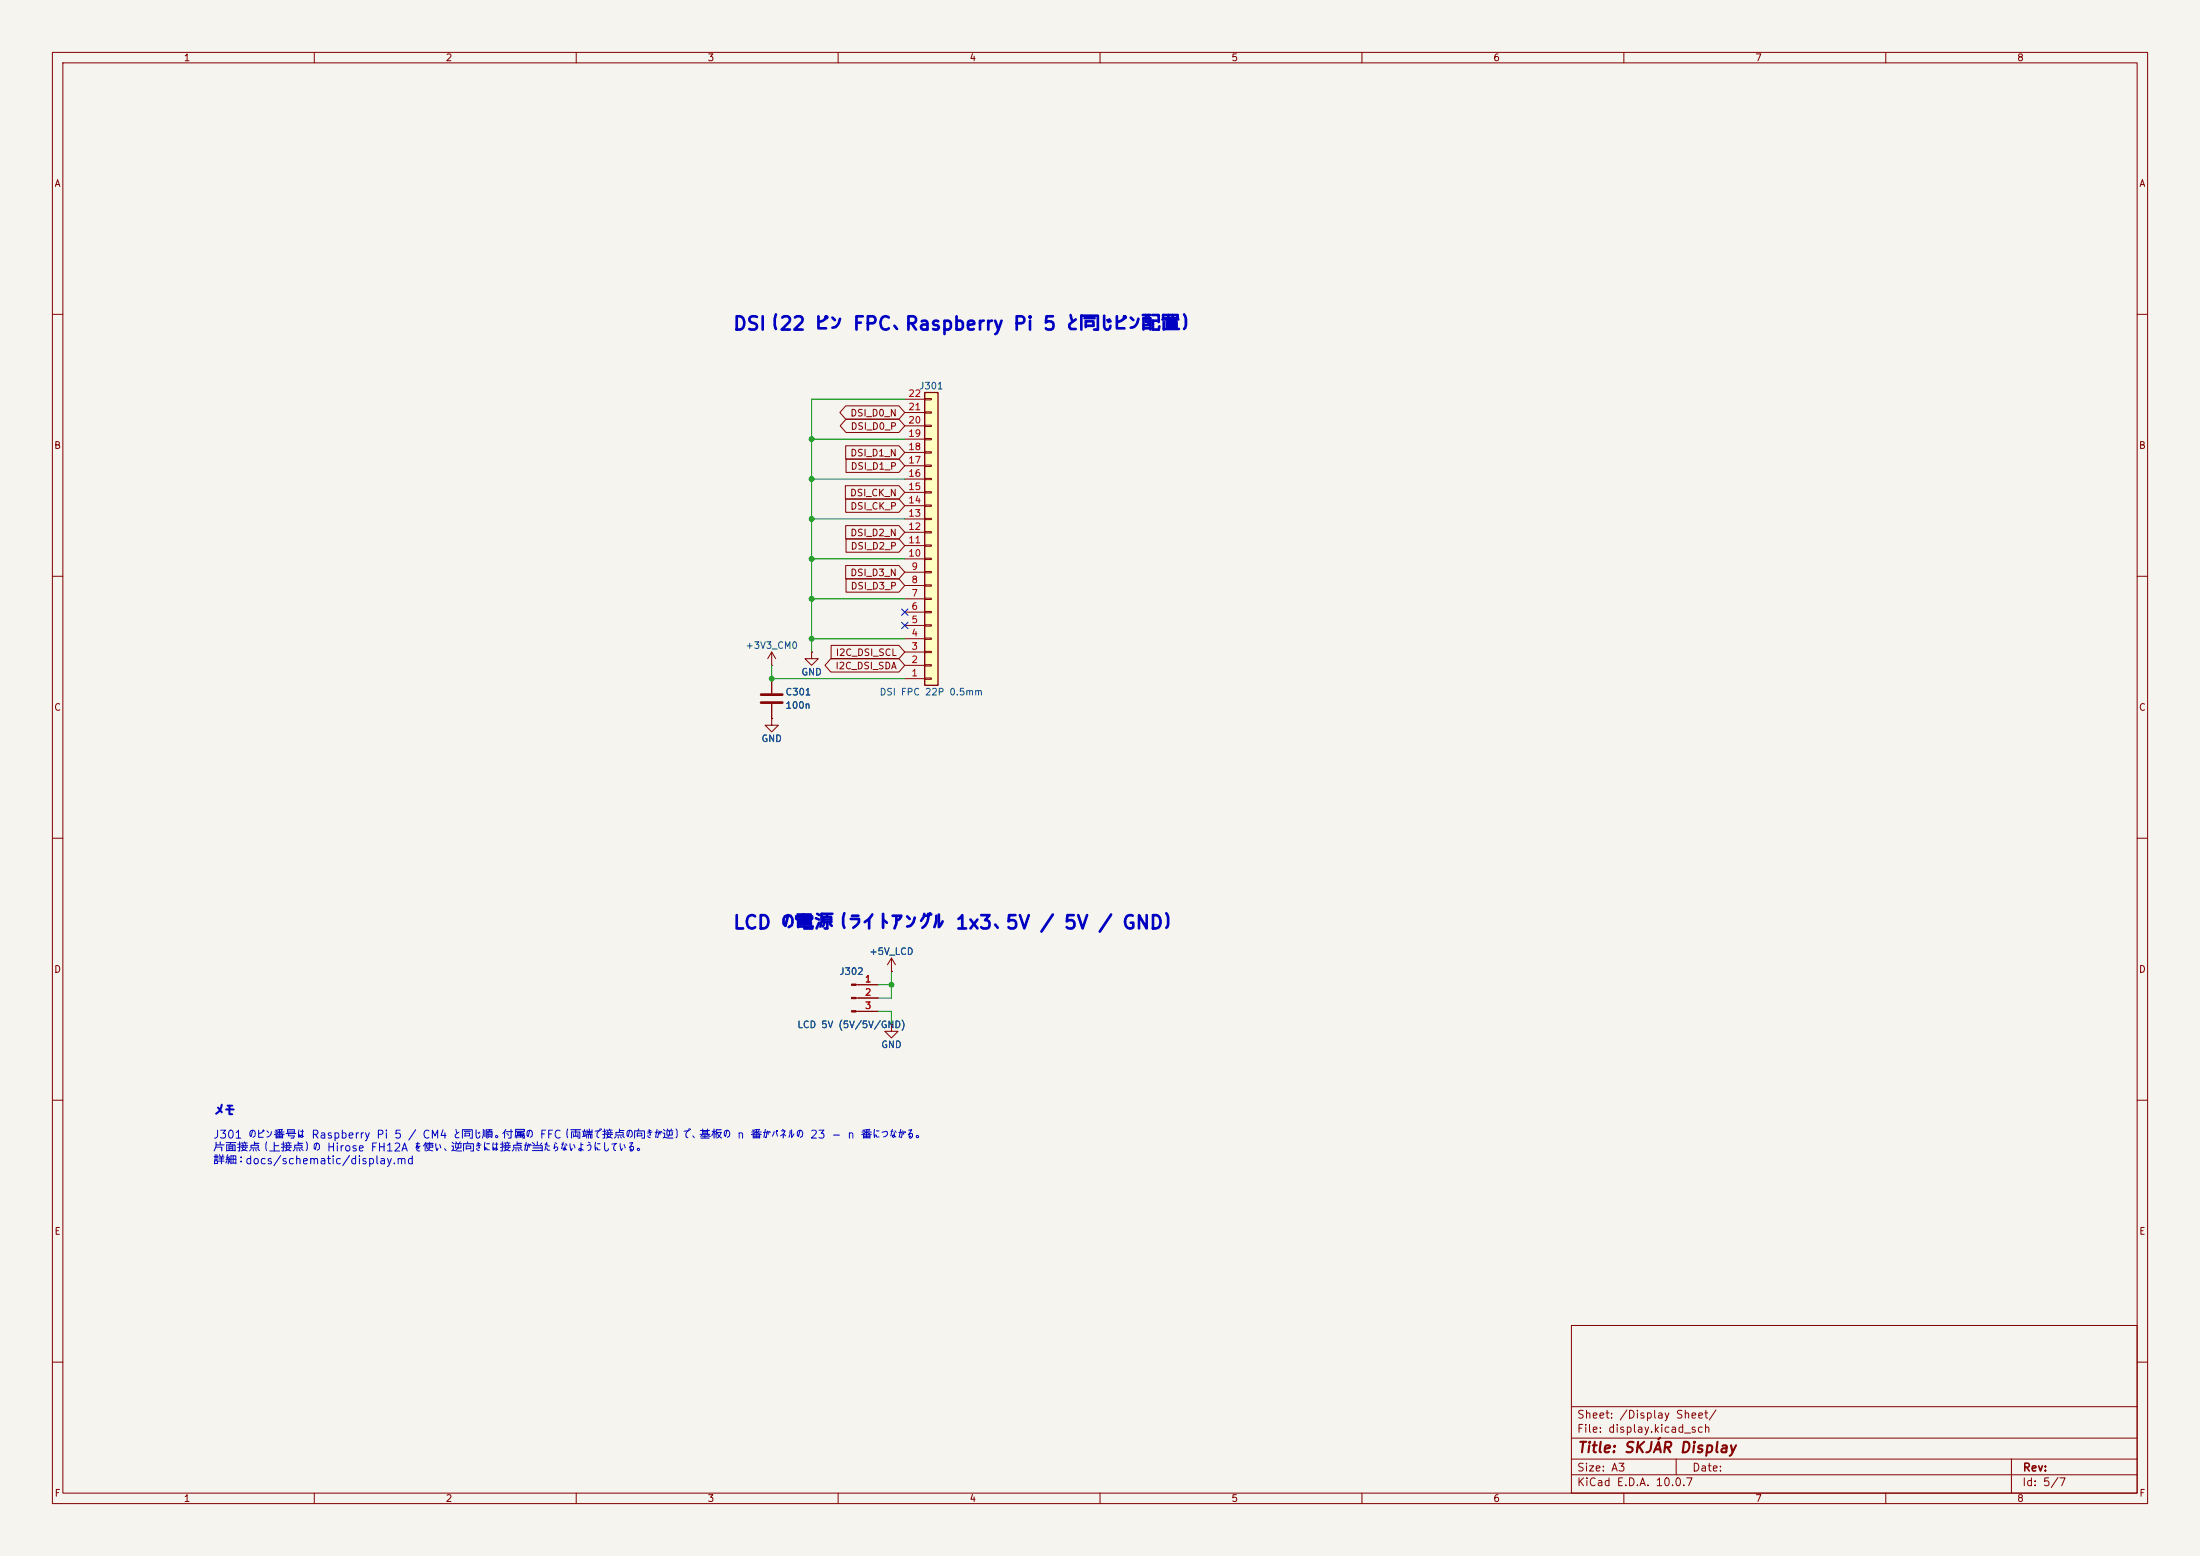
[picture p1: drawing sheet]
<svg xmlns="http://www.w3.org/2000/svg" width="420mm" height="297mm" viewBox="0 0 420 297" stroke-linecap="round" stroke-linejoin="round" font-family="sans-serif">
<path d="M0 0h420v297h-420z" fill="#f5f4ef" stroke="#f5f4ef" stroke-width=".19"/>
<g fill="none" stroke="#840000" stroke-width=".19">
<path d="M10 10h400v277h-400zM12 12h396v273h-396zM60 10v2M110 10v2M160 10v2M210 10v2M260 10v2M310 10v2M360 10v2M10 60h2M408 60h2M10 110h2"/>
<path d="M408 110h2M154.9 124.5v1.2h1.3l-1.3 1.3-1.2-1.3h1.2M154.9 124.5h.1M10 160h2M408 160h2M163.4 188h4.2M163.4 190.5h4.2M163.4 193h4.2M170.2 185.4h.1M170.2 195.6v1.3h1.2l-1.2 1.2-1.3-1.2h1.3M170.2 195.6h.1M170.2 182.9l-.8 1.3"/>
<path d="M170.2 182.9l.7 1.3M170.2 182.9v2.5M10 210h2M408 210h2M300 253h108v32h-108zM10 260h2M300 278.5h108M300 274.5h108M300 268.5h108M320 278.5v3M384 278.5v6.5M408 260h2"/>
<path d="M60 285v2M110 285v2M160 285v2M210 285v2M260 285v2M300 281.5h108M310 285v2M360 285v2"/>
</g>
<g fill="#840000" stroke="#840000" stroke-width=".19">
<path d="M162.6 187.8h.8v.3h-.8z"/>
<path d="M162.6 190.4h.8v.2h-.8z"/>
<path d="M162.6 192.9h.8v.3h-.8z"/>
</g>
<path d="M176.5 74.9h2.6v55.9h-2.6z" fill="#ffffc2"/>
<path d="M176.5 74.9h2.6v55.9h-2.6z" fill="none" stroke="#840000" stroke-width=".25"/>
<g fill="none" stroke="#840000" stroke-width=".19">
<path d="M161.4 77.5h10.2l1.1 1.2-1.1 1.3h-10.2l-1.1-1.3zM172.7 78.7h3.8M172.7 76.2h3.8M176.5 78.6h1.3v.3h-1.3zM176.5 76.1h1.3v.2h-1.3zM161.4 92.7h10.2l1.1 1.3-1.1 1.3h-10.2zM161.4 95.2h10.2l1.1 1.3-1.1 1.3h-10.2zM161.4 85.1h10.2l1.1 1.3-1.1 1.2h-10.2zM161.5 80h10.1l1.1 1.3-1.1 1.3h-10.1l-1.1-1.3zM161.5 87.6h10.1l1.1 1.3-1.1 1.3h-10.1zM172.7 99.1h3.8M172.7 96.5h3.8"/>
<path d="M172.7 94h3.8M172.7 91.4h3.8M172.7 88.9h3.8M172.7 86.4h3.8M172.7 83.8h3.8M172.7 81.3h3.8M176.5 98.9h1.3v.3h-1.3zM176.5 96.4h1.3v.2h-1.3zM176.5 93.9h1.3v.2h-1.3zM176.5 91.3h1.3v.3h-1.3zM176.5 88.8h1.3v.2h-1.3zM176.5 86.2h1.3v.3h-1.3z"/>
<path d="M176.5 83.7h1.3v.2h-1.3zM176.5 81.2h1.3v.2h-1.3zM161.4 100.3h10.2l1.1 1.3-1.1 1.3h-10.2zM161.4 107.9h10.2l1.1 1.3-1.1 1.3h-10.2zM161.5 110.5h10.1l1.1 1.3-1.1 1.2h-10.1zM161.5 102.9h10.1l1.1 1.2-1.1 1.3h-10.1zM172.7 119.4h3.8M172.7 116.8h3.8M172.7 114.3h3.8M172.7 111.8h3.8M172.7 109.2h3.8M172.7 106.7h3.8"/>
<path d="M172.7 104.1h3.8M172.7 101.6h3.8M176.5 119.3h1.3v.2h-1.3zM176.5 116.7h1.3v.3h-1.3zM176.5 114.2h1.3v.2h-1.3zM176.5 111.6h1.3v.3h-1.3zM176.5 109.1h1.3v.2h-1.3zM176.5 106.6h1.3v.2h-1.3zM176.5 104h1.3v.3h-1.3zM176.5 101.5h1.3v.2h-1.3zM147.3 127h.1M147.3 137.2v1.2h1.3l-1.3 1.3-1.3-1.3h1.3"/>
<path d="M147.3 137.2h.1M147.3 124.5l-.7 1.2M147.3 124.5l.8 1.2M147.3 124.5v2.5M147.3 129.5v2.8M147.3 134.4v2.8M154.9 124.5h.1M158.6 125.7h13l1.1 1.3-1.1 1.3h-13l-1.1-1.3zM158.7 123.2h12.9l1.1 1.3-1.1 1.2h-12.9zM172.7 129.5h3.8M172.7 127h3.8M172.7 124.5h3.8"/>
<path d="M172.7 121.9h3.8M176.5 129.4h1.3v.3h-1.3zM176.5 126.9h1.3v.2h-1.3zM176.5 124.3h1.3v.3h-1.3zM176.5 121.8h1.3v.2h-1.3zM163.8 188h3.8M163.8 190.5h3.8M163.8 193h3.8M170.2 195.6h.1M170.2 185.4h.1"/>
</g>
<path d="M145.3 132.6h4.1M145.3 134.1h4.1" fill="none" stroke="#840000" stroke-width=".51"/>
<path d="M172.7 76.2h-17.8v48.3M154.9 83.8h17.8M154.9 99.1h17.8M154.9 91.4h17.8M154.9 114.3h17.8M154.9 106.7h17.8M147.3 127v2.5h25.4M154.9 121.9h17.8M167.6 188h2.6M167.6 193h2.6v2.6M170.2 185.4v5.1h-2.6" fill="none" stroke="#009600" stroke-width=".19"/>
<path d="M172.1 116.2l1.2 1.2M172.1 118.8l1.2 1.2M173.3 116.2l-1.2 1.2M173.3 118.8l-1.2 1.2" fill="none" stroke="#000084" stroke-width=".19"/>
<g fill="#009600" stroke="#009600" stroke-width=".19">
<circle cx="154.9" cy="114.3" r=".46"/>
<circle cx="170.2" cy="188" r=".46"/>
<circle cx="154.9" cy="121.9" r=".46"/>
<circle cx="154.9" cy="91.4" r=".46"/>
<circle cx="154.9" cy="83.8" r=".46"/>
<circle cx="154.9" cy="99.1" r=".46"/>
<circle cx="154.9" cy="106.7" r=".46"/>
<circle cx="147.3" cy="129.5" r=".46"/>
</g>
<g font-size="2.5" fill="#0000c2">
<text x="139.8" y="63.7">DSI（22 ピン FPC、Raspberry Pi 5 と同じピン配置）</text>
<text x="139.8" y="178">LCD の電源（ライトアングル 1x3、5V / 5V / GND）</text>
</g>
<text font-size="2" fill="#840000" x="301" y="277.8">Title: SKJÁR Display</text>
<text font-size="1.9" fill="#0000c2" x="40.7" y="213.4">メモ</text>
<g font-size="1.5" fill="#0000c2">
<text x="40.6" y="217.7">J301 のピン番号は Raspberry Pi 5 / CM4 と同じ順。付属の FFC（両端で接点の向きが逆）で、基板の n 番がパネルの 23 − n 番につながる。</text>
<text x="40.6" y="220.2">片面接点（上接点）の Hirose FH12A を使い、逆向きには接点が当たらないようにしている。</text>
<text x="40.6" y="222.6">詳細：docs/schematic/display.md</text>
</g>
<g font-size="1.5" fill="#840000">
<text x="300.9" y="273.8">File: display.kicad_sch</text>
<text x="300.9" y="271.1">Sheet: /Display Sheet/</text>
<text x="300.9" y="281.2">Size: A3</text>
<text x="322.9" y="281.2">Date:</text>
<text x="386" y="281.2">Rev:</text>
<text x="300.9" y="284">KiCad E.D.A. 10.0.7</text>
<text x="385.9" y="284">Id: 5/7</text>
</g>
<g font-size="1.3" fill="#840000">
<text x="35" y="12">1</text>
<text x="85" y="12">2</text>
<text x="135" y="12">3</text>
<text x="185" y="12">4</text>
<text x="235" y="12">5</text>
<text x="285" y="12">6</text>
<text x="335" y="12">7</text>
<text x="385" y="12">8</text>
<text x="10.3" y="36">A</text>
<text x="408.3" y="36">A</text>
<text x="162.2" y="79.8">DSI_D0_N</text>
<text x="162.3" y="82.3">DSI_D0_P</text>
<text x="10.2" y="86">B</text>
<text x="162.2" y="87.4">DSI_D1_N</text>
<text x="162.3" y="90">DSI_D1_P</text>
<text x="408.2" y="86">B</text>
<text x="162.2" y="95">DSI_CK_N</text>
<text x="162.2" y="97.6">DSI_CK_P</text>
<text x="162.2" y="102.7">DSI_D2_N</text>
<text x="162.3" y="105.2">DSI_D2_P</text>
<text x="162.2" y="110.3">DSI_D3_N</text>
<text x="162.3" y="112.8">DSI_D3_P</text>
<text x="159.5" y="125.5">I2C_DSI_SCL</text>
<text x="159.4" y="128.1">I2C_DSI_SDA</text>
<text x="10.2" y="136">C</text>
<text x="408.2" y="136">C</text>
<text x="10.2" y="186">D</text>
<text x="408.2" y="186">D</text>
<text x="10.3" y="236">E</text>
<text x="408.3" y="236">E</text>
<text x="10.3" y="286">F</text>
<text x="35" y="287">1</text>
<text x="85" y="287">2</text>
<text x="135" y="287">3</text>
<text x="185" y="287">4</text>
<text x="235" y="287">5</text>
<text x="285" y="287">6</text>
<text x="335" y="287">7</text>
<text x="385" y="287">8</text>
<text x="408.3" y="286">F</text>
</g>
<g font-size="1.3" fill="#a90000">
<text x="173.3" y="76.1">22</text>
<text x="173.3" y="83.7">19</text>
<text x="173.3" y="81.1">20</text>
<text x="173.3" y="78.6">21</text>
<text x="173.3" y="88.8">17</text>
<text x="173.3" y="86.2">18</text>
<text x="173.3" y="93.8">15</text>
<text x="173.3" y="91.3">16</text>
<text x="173.3" y="101.5">12</text>
<text x="173.3" y="98.9">13</text>
<text x="173.3" y="96.4">14</text>
<text x="173.3" y="106.5">10</text>
<text x="173.3" y="104">11</text>
<text x="173.9" y="111.6">8</text>
<text x="173.9" y="109.1">9</text>
<text x="173.9" y="119.2">5</text>
<text x="173.9" y="116.7">6</text>
<text x="173.9" y="114.2">7</text>
<text x="173.9" y="124.3">3</text>
<text x="173.9" y="121.8">4</text>
<text x="173.9" y="129.4">1</text>
<text x="173.9" y="126.9">2</text>
<text x="165" y="187.8">1</text>
<text x="165" y="190.4">2</text>
<text x="165" y="192.9">3</text>
</g>
<g font-size="1.3" fill="#006464">
<text x="175.4" y="74.6">J301</text>
<text x="142.2" y="124.2">+3V3_CM0</text>
<text x="152.9" y="129.2">GND</text>
<text x="149.8" y="133">C301</text>
<text x="149.8" y="135.6">100n</text>
<text x="167.8" y="133">DSI FPC 22P 0.5mm</text>
<text x="145.3" y="141.9">GND</text>
<text x="165.8" y="182.6">+5V_LCD</text>
<text x="160.1" y="186.4">J302</text>
<text x="152.1" y="196.5">LCD 5V (5V/5V/GND)</text>
<text x="168.1" y="200.4">GND</text>
</g>
</svg>
